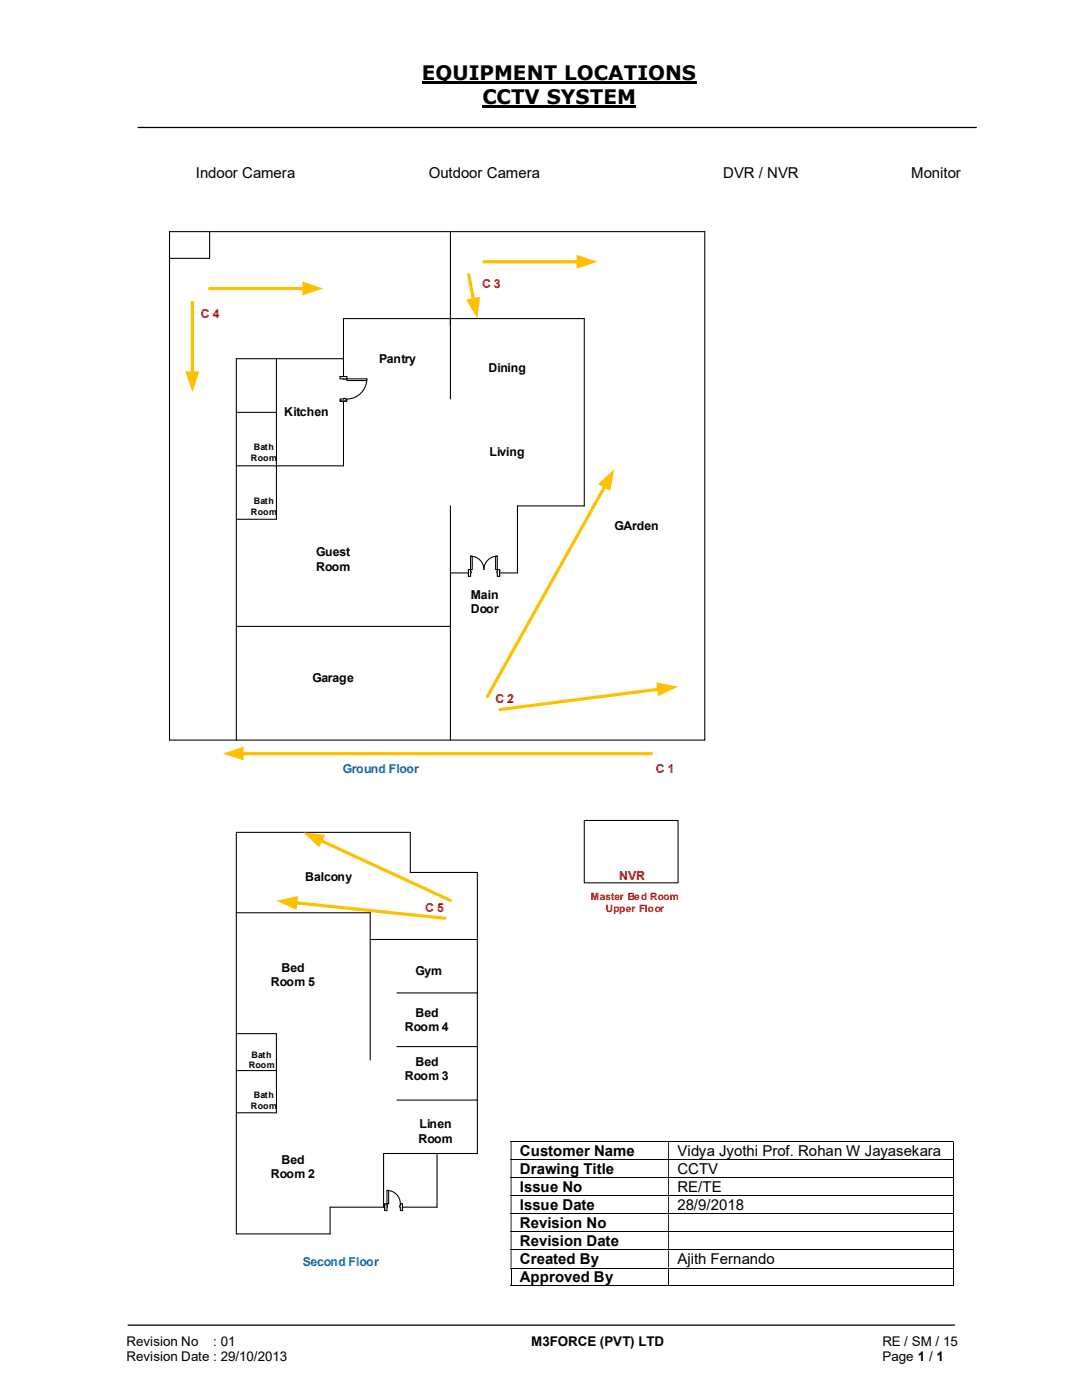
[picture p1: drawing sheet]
<svg xmlns="http://www.w3.org/2000/svg" width="216mm" height="279mm" viewBox="0 0 216 279" stroke-linecap="round" stroke-linejoin="round" font-family="sans-serif">
<path d="M84.2 16.4h54.8M96.3 21.3h30.7" fill="none" stroke="#000" stroke-width=".42"/>
<path d="M27.5 25.4h167.4M25.5 264.5h165" fill="none" stroke="#000" stroke-width=".25"/>
<g fill="none" stroke="#000" stroke-width=".2">
<path d="M101.9 227.8h88.2M101.9 231.4h88.2M101.9 235h88.2M101.9 238.6h88.2M190.2 227.9v3.5M190.2 231.5v3.4M190.2 235.1v3.4M190.2 238.7v3.5M101.9 242.3h88.2M101.9 245.8h88.2M101.9 249.4h88.2M101.9 253.1h88.2"/>
<path d="M101.9 256.6h31.4M102 253.2v3.5M133.4 253.2v3.5M133.5 256.6h56.6M190.2 242.3v3.4M190.2 245.9v3.4M190.2 249.5v3.5M190.2 253.2v3.5"/>
</g>
<g fill="#000">
<path d="M190.1 227.8h.2v.1h-.2zM101.9 227.9h.2v3.5h-.2zM133.3 227.9h.2v3.5h-.2z" fill-rule="evenodd"/>
<path d="M190.1 231.4h.2v.1h-.2zM101.9 231.5h.2v3.4h-.2zM133.3 231.5h.2v3.4h-.2z" fill-rule="evenodd"/>
<path d="M190.1 234.9h.2v.2h-.2zM101.9 235.1h.2v3.4h-.2zM133.3 235.1h.2v3.4h-.2z" fill-rule="evenodd"/>
<path d="M190.1 238.5h.2v.2h-.2zM101.9 238.7h.2v3.5h-.2zM133.3 238.7h.2v3.5h-.2z" fill-rule="evenodd"/>
<path d="M190.1 242.2h.2v.1h-.2zM101.9 242.3h.2v3.4h-.2zM133.3 242.3h.2v3.4h-.2z" fill-rule="evenodd"/>
<path d="M190.1 245.7h.2v.2h-.2zM101.9 245.9h.2v3.4h-.2zM133.3 245.9h.2v3.4h-.2z" fill-rule="evenodd"/>
<path d="M190.1 249.3h.2v.2h-.2zM101.9 249.5h.2v3.5h-.2zM133.3 249.5h.2v3.5h-.2z" fill-rule="evenodd"/>
</g>
<path d="M190.1 253h.2v.2h-.2zM190.1 256.6h.2v.1h-.2z" fill="#000"/>
<path d="M47.2 166.1v16.1" fill="none" stroke="#000" stroke-width=".21"/>
<path d="M38.4 60.3v14.2" fill="none" stroke="#ffc000" stroke-width=".64"/>
<path d="M37 74.1h2.8l-1.4 4.2z" fill="#ffc000"/>
<g fill="none" stroke="#000" stroke-width=".21">
<path d="M33.8 46.2h106.8v101.5h-106.8zM41.8 46.2v5.4h-8M89.9 46.2v33.4M55.2 71.6v32h-8M68.5 71.6h-21.3v76.1M47.2 93h21.3v-29.4h48.1v37.4h-13.3v13.3h-13.4M47.2 82.3h8M89.9 101v46.7M47.2 125h42.7M73.9 187.5h21.3v42.7h-18.7v10.7M79.2 198.2h16M47.2 206.3h8v15.8h-8"/>
<path d="M47.2 213.7h8M73.9 211.5v-29.3h-26.7v64.1h18.7v-5.4h21.3v-10.7M79.2 208.9h16M79.2 219.5h16"/>
</g>
<path d="M67.8 75.1h1.5v5h-1.5z" fill-rule="evenodd" fill="#fff"/>
<path d="M67.8 75.1h1.5v5h-1.5z" fill="none" stroke="#fff" stroke-width=".21"/>
<path d="M67.9 75.1h1.3v.5h-1.3zM67.9 79.6v.5h1.3v-.5z" fill-rule="evenodd" fill="#fff"/>
<path d="M68.5 75.6h-.6v-.5h1.3v.5h-.3M68.5 79.6h-.6v.5h1.3v-.5h-.3" fill="none" stroke="#000" stroke-width=".21"/>
<path d="M68.5 75.6l.4 .1zM68.5 79.5v.1h.4v-.1z" fill-rule="evenodd" fill="#fff"/>
<path d="M67.9 75.1h1.3M68.5 75.6h.4M68.5 79.6v-.1h.4v.1M73.2 75.6a4 4 0 0 1-4 4M67.9 80.1h1.3" fill="none" stroke="#000" stroke-width=".21"/>
<path d="M69.2 75.6h4v.3h-4z" fill="#fff"/>
<path d="M69.2 75.6h4v.3h-4z" fill="none" stroke="#000" stroke-width=".21"/>
<path d="M93.5 113.6h6.2v1.5h-6.2z" fill="#fff"/>
<path d="M93.5 113.6h6.2v1.5h-6.2z" fill="none" stroke="#fff" stroke-width=".21"/>
<path d="M99.2 113.7v1.3h.5v-1.3zM93.5 113.7h.4v1.3h-.4z" fill-rule="evenodd" fill="#fff"/>
<path d="M93.9 114v-.3h-.4v1.3h.4v-.7M99.2 114v-.3h.5v1.3h-.5v-.7" fill="none" stroke="#000" stroke-width=".21"/>
<path d="M99.1 114l.1 .3zM93.9 114h.1v.3h-.1z" fill-rule="evenodd" fill="#fff"/>
<path d="M93.5 113.7v1.3M93.9 114h.1v.3h-.1M93.9 111a2.66 2.66 0 0 1 2.7 2.7 2.66 2.66 0 0 1 2.6-2.7M99.2 114v.3M99.7 113.7v1.3" fill="none" stroke="#000" stroke-width=".21"/>
<path d="M93.9 111h.3v2.7h-.3z" fill-rule="evenodd" fill="#fff"/>
<path d="M93.9 111h.3v2.7h-.3z" fill="none" stroke="#000" stroke-width=".21"/>
<path d="M98.9 111h.3v2.7h-.3z" fill-rule="evenodd" fill="#fff"/>
<path d="M98.9 111h.3v2.7h-.3zM47.2 166.1h34.7v8h13.3v13.4" fill="none" stroke="#000" stroke-width=".21"/>
<path d="M41.8 57.6h18.9" fill="none" stroke="#ffc000" stroke-width=".64"/>
<path d="M60.3 56.2l4.2 1.4-4.2 1.4z" fill="#ffc000"/>
<path d="M93.5 54.8l1 5" fill="none" stroke="#ffc000" stroke-width=".64"/>
<path d="M93 59.8l2.8-.6-.6 4.4z" fill="#ffc000"/>
<path d="M96.6 52.2h18.8" fill="none" stroke="#ffc000" stroke-width=".64"/>
<path d="M115.1 50.8l4.2 1.4-4.2 1.4z" fill="#ffc000"/>
<path d="M120.7 97l-23.5 42" fill="none" stroke="#ffc000" stroke-width=".64"/>
<path d="M119.3 96.6l3.3-3-.8 4.4z" fill="#ffc000"/>
<path d="M131.5 137.5l-31.7 4.1" fill="none" stroke="#ffc000" stroke-width=".64"/>
<path d="M131 136.2l4.3 .8-4 1.9z" fill="#ffc000"/>
<path d="M48.3 150.4h81.7" fill="none" stroke="#ffc000" stroke-width=".64"/>
<path d="M44.5 150.4l4.1-1.4v2.8z" fill="#ffc000"/>
<path d="M76.8 240.2h3.5v1.4h-3.5z" fill="#fff"/>
<path d="M76.8 240.2h3.5v1.4h-3.5z" fill="none" stroke="#fff" stroke-width=".21"/>
<path d="M76.8 240.2h.4v1.4h-.4zM79.9 240.2v1.4h.4v-1.4z" fill-rule="evenodd" fill="#fff"/>
<path d="M77.2 240.6v-.4h-.4v1.4h.4v-.7M79.9 240.6v-.4h.4v1.4h-.4v-.7" fill="none" stroke="#000" stroke-width=".21"/>
<path d="M77.2 240.6l.1 .3zM79.8 240.6v.3h.1v-.3z" fill-rule="evenodd" fill="#fff"/>
<path d="M77.2 237.6a2.66 2.66 0 0 1 2.7 2.6M76.8 240.2v1.4M77.2 240.6v.3M79.9 240.6h-.1v.3h.1M80.3 240.2v1.4" fill="none" stroke="#000" stroke-width=".21"/>
<path d="M77.2 237.6h.4v2.6h-.4z" fill-rule="evenodd" fill="#fff"/>
<path d="M77.2 237.6h.4v2.6h-.4z" fill="none" stroke="#000" stroke-width=".21"/>
<path d="M64 167.7l25.9 12" fill="none" stroke="#ffc000" stroke-width=".64"/>
<path d="M60.5 166.1l4.4 .5-1.2 2.5z" fill="#ffc000"/>
<path d="M59 180.2l29.8 3.1" fill="none" stroke="#ffc000" stroke-width=".64"/>
<path d="M55.2 179.8l4.3-1-.3 2.8z" fill="#ffc000"/>
<path d="M116.6 163.7h18.7v12.5h-18.7z" fill="#fff"/>
<path d="M116.6 163.7h18.7v12.5h-18.7z" fill="none" stroke="#000" stroke-width=".21"/>
<g font-size="4">
<text x="84.2" y="16">EQUIPMENT LOCATIONS</text>
<text x="96.3" y="20.8">CCTV SYSTEM</text>
</g>
<g font-size="3">
<text x="39.1" y="35.5">Indoor Camera</text>
<text x="85.6" y="35.5">Outdoor Camera</text>
<text x="144.3" y="35.5">DVR / NVR</text>
<text x="181.8" y="35.5">Monitor</text>
<text x="103.8" y="230.7">Customer Name</text>
<text x="135.2" y="230.7">Vidya Jyothi Prof. Rohan W Jayasekara</text>
<text x="103.8" y="234.3">Drawing Title</text>
<text x="103.8" y="237.9">Issue No</text>
<text x="135.2" y="234.3">CCTV</text>
<text x="135.2" y="237.9">RE/TE</text>
<text x="103.8" y="241.5">Issue Date</text>
<text x="103.8" y="245.1">Revision No</text>
<text x="135.2" y="241.5">28/9/2018</text>
<text x="103.8" y="248.7">Revision Date</text>
<text x="103.8" y="252.3">Created By</text>
<text x="103.8" y="255.9">Approved By</text>
<text x="135.2" y="252.3">Ajith Fernando</text>
</g>
<g font-size="2.7">
<text x="25.2" y="268.7">Revision No</text>
<text x="42.6" y="268.7">: 01</text>
<text x="106" y="268.7">M3FORCE (PVT) LTD</text>
<text x="176.1" y="268.7">RE / SM / 15</text>
<text x="25.2" y="271.7">Revision Date : 29/10/2013</text>
<text x="176.1" y="271.7">Page 1 / 1</text>
</g>
<g font-size="2.4" fill="#c00000">
<text x="96.2" y="57.4">C 3</text>
<text x="40.1" y="63.4">C 4</text>
<text x="98.8" y="140.3">C 2</text>
<text x="130.9" y="154.2">C 1</text>
<text x="123.6" y="175.6">NVR</text>
<text x="84.8" y="181.9">C 5</text>
</g>
<g font-size="2.4">
<text x="75.6" y="72.4">Pantry</text>
<text x="97.5" y="74.2">Dining</text>
<text x="56.7" y="83.1">Kitchen</text>
<text x="97.7" y="91.1">Living</text>
<text x="122.6" y="105.8">GArden</text>
<text x="63.1" y="111">Guest</text>
<text x="63.1" y="113.9">Room</text>
<text x="94" y="119.5">Main</text>
<text x="93.9" y="122.3">Door</text>
<text x="62.4" y="136.1">Garage</text>
<text x="60.9" y="175.9">Balcony</text>
<text x="54.1" y="196.8">Room 5</text>
<text x="56.2" y="194">Bed</text>
<text x="82.9" y="194.6">Gym</text>
<text x="82.9" y="202.9">Bed</text>
<text x="80.8" y="205.8">Room 4</text>
<text x="80.8" y="215.6">Room 3</text>
<text x="82.9" y="212.7">Bed</text>
<text x="83.7" y="225.2">Linen</text>
<text x="56.2" y="232.3">Bed</text>
<text x="83.5" y="228">Room</text>
<text x="54.1" y="235.2">Room 2</text>
</g>
<g font-size="2.4" fill="#0070c0">
<text x="68.4" y="154.2">Ground Floor</text>
<text x="60.4" y="252.7">Second Floor</text>
</g>
<g font-size="2" fill="#c00000">
<text x="117.9" y="179.6">Master Bed Room</text>
<text x="120.9" y="182">Upper Floor</text>
</g>
<g font-size="1.8">
<text x="50.6" y="89.9">Bath</text>
<text x="50.1" y="92">Room</text>
<text x="50.6" y="100.5">Bath</text>
<text x="50.1" y="102.7">Room</text>
<text x="49.7" y="213.2">Room</text>
<text x="50.2" y="211.1">Bath</text>
<text x="50.1" y="221.3">Room</text>
<text x="50.6" y="219.1">Bath</text>
</g>
</svg>
